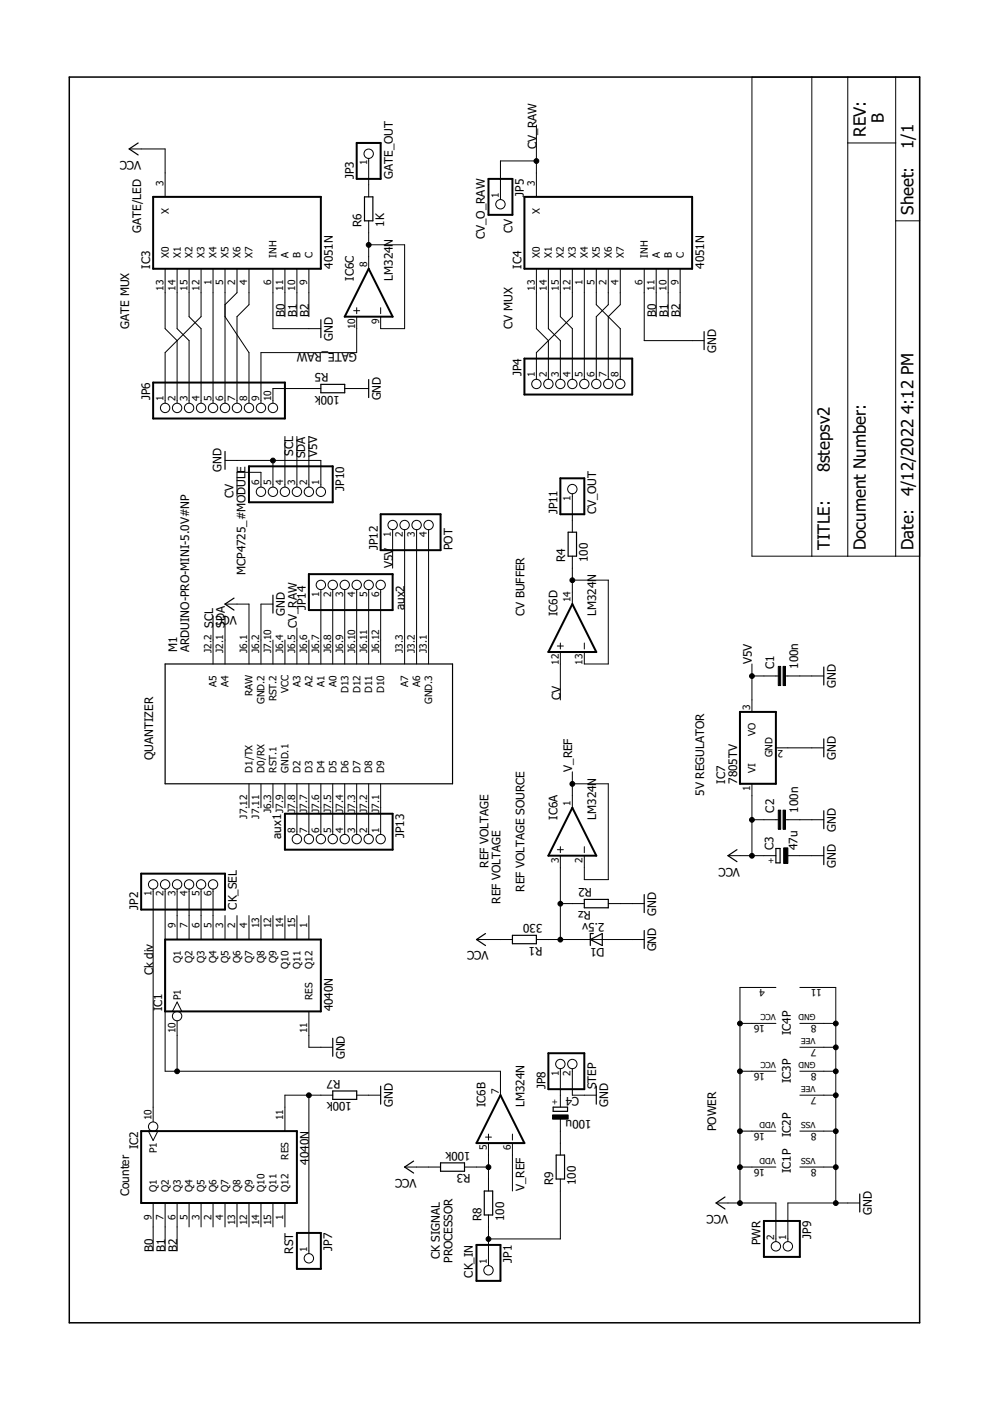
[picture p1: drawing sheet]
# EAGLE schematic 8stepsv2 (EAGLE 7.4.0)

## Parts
C1  100n  C-EU050-025X075  [C050-025X075]
C2  100n  C-EU050-025X075  [C050-025X075]
C3  47u  CPOL-EUE2.5-7  [E2,5-7]
C4  100u  CPOL-EUE2.5-7  [E2,5-7]
D1  2.5v  ZENER-DIODEZD-2.5  [ZDIO-2.5]
IC1  4040N  [DIL16]
IC2  4040N  [DIL16]
IC3  4051N  [DIL16]
IC4  4051N  [DIL16]
IC6  LM324N  [DIL14]
IC7  7805TV  [TO220V]
JP1  CK_IN  PINHD-1X1  [1X01]
JP2  CK_SEL  PINHD-1X6  [1X06]
JP3  GATE_OUT  PINHD-1X1  [1X01]
JP4  PINHD-1X8  [1X08]
JP5  CV_O_RAW  PINHD-1X1  [1X01]
JP6  PINHD-1X10  [1X10]
JP7  RST  PINHD-1X1  [1X01]
JP8  STEP  PINHD-1X2  [1X02]
JP9  PWR  PINHD-1X2  [1X02]
JP10  MCP4725_#MODULE  PINHD-1X6  [1X06]
JP11  CV_OUT  PINHD-1X1  [1X01]
JP12  POT  PINHD-1X4  [1X04]
JP13  aux1  PINHD-1X8  [1X08]
JP14  aux2  PINHD-1X6  [1X06]
M1  ARDUINO-PRO-MINI-5.0V#NP  [ARDUINO-PRO-MINI#NP]
R1  330  R-EU_0207/2V  [0207/2V]
R2  Rz  R-EU_0207/2V  [0207/2V]
R3  100k  R-EU_0207/2V  [0207/2V]
R4  100  R-EU_0207/2V  [0207/2V]
R5  100k  R-EU_0207/2V  [0207/2V]
R6  1K  R-EU_0207/2V  [0207/2V]
R7  100k  R-EU_0207/2V  [0207/2V]
R8  100  R-EU_0207/2V  [0207/2V]
R9  100  R-EU_0207/2V  [0207/2V]

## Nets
B0: IC2.9(Q1) IC3.11(A) IC4.11(A)
B1: IC2.7(Q2) IC3.10(B) IC4.10(B)
B2: IC2.6(Q3) IC3.9(C) IC4.9(C)
CV: IC6.12(D:+IN) JP10.6
CV_RAW: IC4.3(X) JP5.1 M1.J6.5(A3)
GATE_RAW: IC6.10(C:+IN) JP6.9
GND: C1.2 C2.2 C3.- D1.A IC1.8(VSS) IC1.11(RES) IC2.8(VSS) IC3.6(INH) IC3.7(VEE) IC3.8(GND) IC4.6(INH) IC4.7(VEE) IC4.8(GND) IC6.11(P:V-) IC7.2(GND) JP8.2 JP9.1 JP10.1 JP10.5 JP12.4 M1.J3.1(GND.3) M1.J6.2(GND.2) R2.2 R5.2 R7.2
N$1: D1.C IC6.3(A:+IN) R1.1 R2.1
N$2: JP1.1 R8.1 R9.1
N$3: JP13.1 M1.J7.1(D9)
N$4: IC1.10(P1) IC6.7(B:OUT) JP2.2
N$5: IC1.9(Q1) JP2.3
N$6: IC1.7(Q2) JP2.4
N$7: IC1.6(Q3) JP2.5
N$8: IC1.5(Q4) JP2.6
N$9: IC2.10(P1) JP2.1
N$10: IC3.12(X3) JP6.1
N$11: IC3.13(X0) JP6.2
N$12: IC3.14(X1) JP6.3
N$13: IC3.15(X2) JP6.4
N$14: IC3.2(X6) JP6.6
N$15: IC3.5(X5) JP6.8
N$16: IC3.4(X7) JP6.7
N$17: IC3.1(X4) JP6.5
N$18: IC4.12(X3) JP4.1
N$19: IC4.13(X0) JP4.2
N$20: IC4.14(X1) JP4.3
N$21: IC4.15(X2) JP4.4
N$22: IC4.1(X4) JP4.5
N$23: IC4.2(X6) JP4.6
N$24: IC4.4(X7) JP4.7
N$25: IC4.5(X5) JP4.8
N$26: IC6.13(D:-IN) IC6.14(D:OUT) R4.1
N$27: JP11.1 R4.2
N$28: JP6.10 R5.1
N$29: IC2.11(RES) JP7.1 R7.1
N$30: IC6.8(C:OUT) IC6.9(C:-IN) R6.1
N$31: JP3.1 R6.2
N$32: C4.- R9.2
N$33: IC6.5(B:+IN) R3.1 R8.2
N$34: C4.+ JP8.1
N$35: JP12.3 M1.J3.2(A6)
N$36: JP12.2 M1.J3.3(A7)
N$37: JP13.2 M1.J7.2(D8)
N$38: JP13.3 M1.J7.3(D7)
N$39: JP13.4 M1.J7.4(D6)
N$40: JP13.5 M1.J7.5(D5)
N$41: JP13.6 M1.J7.6(D4)
N$42: JP13.7 M1.J7.7(D3)
N$43: JP13.8 M1.J7.8(D2)
N$45: JP14.1 M1.J6.7(A1)
N$46: JP14.2 M1.J6.8(A0)
N$47: JP14.3 M1.J6.9(D13)
N$48: JP14.4 M1.J6.10(D12)
N$49: JP14.5 M1.J6.11(D11)
N$50: JP14.6 M1.J6.12(D10)
SCL: JP10.4 M1.J2.2(A5)
SDA: JP10.3 M1.J2.1(A4)
V5V: C1.1 IC7.3(VO) JP10.2 JP12.1
V_REF: IC6.1(A:OUT) IC6.2(A:-IN) IC6.6(B:-IN)
VCC: C2.1 C3.+ IC1.16(VDD) IC2.16(VDD) IC3.3(X) IC3.16(VCC) IC4.16(VCC) IC6.4(P:V+) IC7.1(VI) JP9.2 M1.J6.1(RAW) R1.2 R3.2
Unconnected: IC1.1(Q12) IC1.2(Q6) IC1.3(Q5) IC1.4(Q7) IC1.12(Q9) IC1.13(Q8) IC1.14(Q10) IC1.15(Q11) IC2.1(Q12) IC2.2(Q6) IC2.3(Q5) IC2.4(Q7) IC2.5(Q4) IC2.12(Q9) IC2.13(Q8) IC2.14(Q10) IC2.15(Q11) M1.J6.3(RST.1) M1.J6.6(A2) M1.J7.10(RST.2) M1.J7.11(D0/RX) M1.J7.12(D1/TX)

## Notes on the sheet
- Counter | GATE MUX
- GATE/LED
- Ck div | QUANTIZER
- CK SIGNAL
  PROCESSOR
- REF VOLTAGE
- REF VOLTAGE
- CV MUX | CV
- REF VOLTAGE SOURCE | CV BUFFER
- 5V REGULATOR
- POWER
- B

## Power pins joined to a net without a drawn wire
GND.1: M1.J7.9(GND.1)
VCC: M1.J6.4(VCC)
